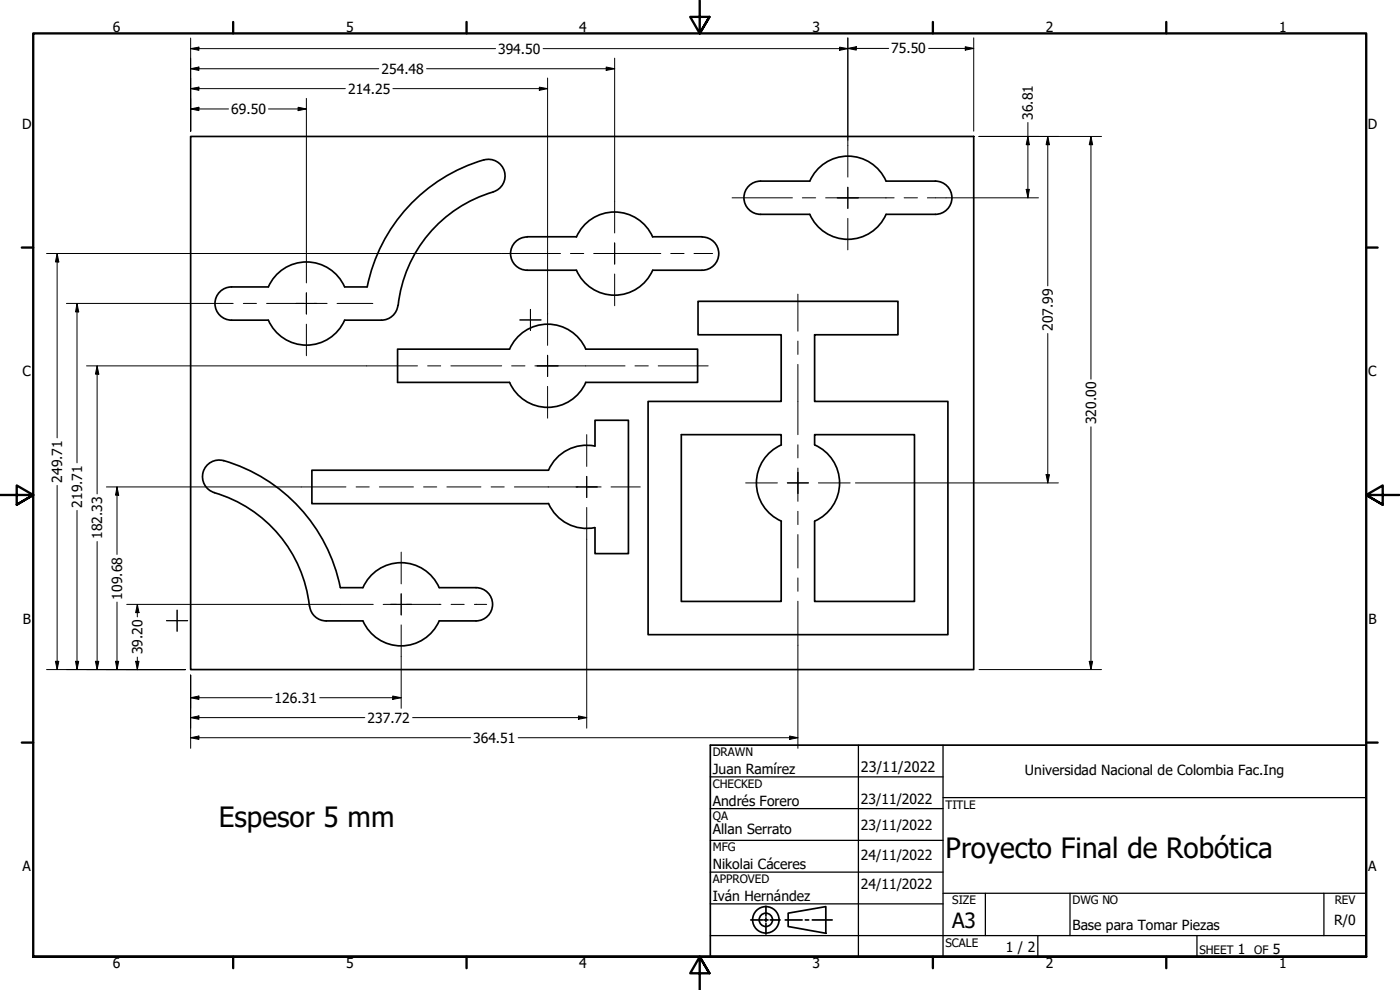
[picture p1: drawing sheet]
<svg xmlns="http://www.w3.org/2000/svg" width="420mm" height="297mm" viewBox="0 0 420 297" stroke-linecap="round" stroke-linejoin="round" font-family="sans-serif">
<!-- layer: Visible (ANSI) -->
<g fill="none" stroke="#000" stroke-width=".51">
<path d="M57.2 40.9h235v160h-235zM145.2 48a5 5 0 0 1 6.2 3.4 5 5 0 0 1-3.4 6.2M145.2 48a50 50 0 0 0-35 38.1M148 57.6a40 40 0 0 0-28.5 34M265.9 54.3a12.5 12.5 0 0 0-11.4-7.5 12.5 12.5 0 0 0-11.5 7.5h-14.8a5 5 0 0 0-4.9 5 5 5 0 0 0 5 5h14.7a12.5 12.5 0 0 0 11.5 7.5 12.5 12.5 0 0 0 11.4-7.5M265.9 54.3h14.8M280.7 54.3a5 5 0 0 1 5 5 5 5 0 0 1-5 5M158.2 71h14.8M158.2 71.1a5 5 0 0 0-5 5 5 5 0 0 0 5 5M173 71.1a12.5 12.5 0 0 1 11.4-7.5 12.5 12.5 0 0 1 11.5 7.5M195.9 71h14.8M210.7 71.1a5 5 0 0 1 5 5 5 5 0 0 1-5 5"/>
<path d="M265.9 64.3h14.8M80.5 86.1h-11a5 5 0 0 0-5 5 5 5 0 0 0 5 5h11M80.5 96.1a12.5 12.5 0 0 0 11.5 7.5 12.5 12.5 0 0 0 11.4-7.5M80.5 86.1a12.5 12.5 0 0 1 11.5-7.5 12.5 12.5 0 0 1 11.4 7.5M103.4 86.1h6.8M119.4 91.6a5 5 0 0 1-4.9 4.5h-11.1M158.2 81.1h14.8M209.5 90.4h60v10h-25v20h40v70h-90v-70h39.9v-20h-24.9zM210.7 81.1h-14.8a12.5 12.5 0 0 1-11.5 7.5 12.5 12.5 0 0 1-11.4-7.5M119.3 104.8h33.6a12.4 12.4 0 0 1 11.5-7.5 12.4 12.4 0 0 1 11.4 7.5h33.6v9.9h-33.6a12.5 12.5 0 0 1-11.4 7.5 12.5 12.5 0 0 1-11.5-7.5h-33.6zM67.1 138.2a50 50 0 0 1 35 38.1M67.1 138.2a5 5 0 0 0-6.1 3.4 5 5 0 0 0 3.4 6.2"/>
<path d="M204.5 130.4h29.9v3.1a12.6 12.6 0 0 0-7.4 11.4 12.6 12.6 0 0 0 7.4 11.5v24.1h-29.9zM244.5 133.5v-3.1h29.9v50.1h-29.9v-24.1M244.5 133.5a12.5 12.5 0 0 1 7.5 11.4 12.5 12.5 0 0 1-7.5 11.5M64.3 147.8a40 40 0 0 1 28.6 34M164.6 151.1h-71v-10h71a12.5 12.5 0 0 1 14-7.3v-7.7h10v40h-10v-7.7M164.6 151.1a12.5 12.5 0 0 0 13.9 7.2M102.2 176.3h6.7M108.9 176.3a12.5 12.5 0 0 1 11.5-7.5 12.5 12.5 0 0 1 11.4 7.5h11a5 5 0 0 1 5 5 5 5 0 0 1-4.9 5h-11.1a12.5 12.5 0 0 1-11.4 7.5 12.5 12.5 0 0 1-11.5-7.5M92.9 181.9a5 5 0 0 0 5 4.4M97.9 186.3h11"/>
</g>
<!-- layer: Border (ANSI) -->
<g fill="none" stroke="#000" stroke-width=".7">
<path d="M70 6.6v3.4M140 6.6v3.4M210 0v10l-2.9-4.9h5.8l-2.9 4.9 2.9-4.9M280 6.6v3.4M350 6.6v3.4M6.5 74.3h3.5M410 74.3h3.4M0 148.5h10l-5-2.8v5.7l5-2.9-5 2.9M420 148.5h-10l5-2.8v5.7l-5-2.9 5 2.9M6.5 222.8h3.5M410 222.8h3.4M10 287.1v-277.1h400v277.1h-400h400"/>
<path d="M70 287.1v3.4M140 287.1v3.4M212.9 292l-2.9-4.9 2.9 4.9h-5.8l2.9-4.9v9.9M280 287.1v3.4M350 287.1v3.4"/>
</g>
<!-- layer: Title (ANSI) -->
<g fill="none" stroke="#000" stroke-width=".51">
<path d="M213.2 223.6h196.8v63.5h-196.8zM225.3 276h3.6M229.2 276h.7v.5M229.9 275.4v.6h.6M229.9 271.9v3M229.9 277v3.3M231.1 276h3M235.6 276h5.1M236.5 274l11.3-2v8l-11.3-2zM241.7 276h1M243.8 276h5.9"/>
<circle cx="229.8" cy="276" r="4"/>
<circle cx="229.8" cy="276" r="2"/>
</g>
<g fill="none" stroke="#000" stroke-width=".38">
<path d="M213.2 233.1h69.8M257.6 223.6v63.5M283 223.6v63.5M283 239.3h127M213.2 242.6h69.8M213.2 252.1h69.8M213.2 261.7h69.8M213.2 271.2h69.8M283 268h127M295.7 268v12.7M321.1 268v12.7M397.3 268v12.7"/>
<path d="M213.2 280.7h196.8M311.5 280.7v6.4M359.2 280.7v6.4"/>
</g>
<!-- layer: Center Mark (ANSI) -->
<g fill="none" stroke="#000" stroke-width=".3">
<path d="M251.3 59.4h6.3M254.4 56.2v6.3zM254.4 43.7v9.4M91.9 75.4v9.5M181.3 76.1h6.3M184.5 72.9v6.3zM184.5 60.4v9.5M254.4 65.5v9.5M88.8 91h6.3M91.9 87.9v6.3zM91.9 97.3v9.4M156 96h6.4"/>
<path d="M159.2 92.8v6.4M164.3 94.1v9.5M184.5 82.2v9.5M161.2 109.8h6.3M164.3 106.6v6.4zM164.3 115.9v9.6M176.1 130.4v9.5M172.9 146.1h6.4M176.1 142.9v6.4zM176.1 152.3v9.5M223.8 144.9h9.5M239.5 141.7v3.2h-3.2h6.3h-3.1v3.2z"/>
<path d="M245.6 144.9h9.5M120.4 165.7v9.5M50 186.2h6.3M53.1 183.1v6.3M117.2 181.3h6.4h-3.2v3.2v-6.3v3.1zM120.4 187.5v9.5"/>
</g>
<!-- layer: Centerline (ANSI) -->
<g fill="none" stroke="#000" stroke-width=".3">
<path d="M219.7 59.4h18.1M240.8 59.4h4M247.8 59.4h20.6M271.3 59.4h4M278.3 59.4h5.6M150.5 76.1h17.7M171.2 76.1h4M178.2 76.1h20.1M201.3 76.1h4M208.3 76.1h5.6M66.3 91h3.7M73 91h4"/>
<path d="M80 91h11.2M94.2 91h4M101.2 91h10.7M239.5 88.3v11.1M110 109.8h15.3M128.3 109.8h4M135.3 109.8h15.3M153.5 109.8h4M160.5 109.8h27.1M190.6 109.8h4M197.5 109.8h15M239.5 102.3v4"/>
<path d="M239.5 109.3v21.1M239.5 133.5v3.9M90.4 146.1h13.4M106.9 146.1h3.9M113.9 146.1h10.2M127.1 146.1h4M134.1 146.1h10.2M147.4 146.1h3.9M154.4 146.1h19M176.4 146.1h4M183.4 146.1h8.8M239.5 140.4v10"/>
<path d="M239.5 153.4v4M239.5 160.4v10M239.5 173.4v4M102.2 181.3h9.8M115 181.3h4M122 181.3h10.3M135.4 181.3h3.9M142.4 181.3h3.6M239.5 180.4v13.2"/>
</g>
<!-- layer: Dimension (ANSI) -->
<g fill="none" stroke="#000" stroke-width=".3">
<path d="M57.2 14.6l2.5-.5v1zM57.2 11.4v28M57.2 14.6h91.5M184.5 17.4v43M252 14.1l2.4 .5-2.4 .5zM254.4 14.5l2.6-.5v1zM254.4 11.4v32.3M266.7 14.5l-103.7 .1M278.7 14.5h13.5M289.7 14l2.5 .5-2.5 .5zM292.2 11.4v28M57.2 32.7l2.5-.5v1z"/>
<path d="M57.2 26.6l2.5-.5v1zM57.2 20.6l2.5-.5v1zM57.2 32.7h11.4M57.2 26.6h46.4M57.2 20.6h56.5M80.6 32.7h11.3M89.5 32.2l2.4 .5-2.4 .5zM91.9 29.5v45.9M117.9 26.6h46.4M128 20.6h56.5M161.9 26.1l2.4 .5-2.4 .5zM164.3 23.4v52.6"/>
<path d="M181.9 20.1l2.6 .5-2.6 .5zM308.5 36.8v22.6M283.9 59.4h27.8M293.8 40.9h36.8M308 56.8h.9l-.4 2.6zM308.5 40.9l.4 2.5h-.9zM314.5 40.9l.5 2.5h-1.1zM314.5 40.9v44.9M327.4 40.9l.5 2.5h-1zM327.4 40.9v72.9M14 76.1h77.9M17.1 76.1l.6 2.5h-1.1z"/>
<path d="M17.1 76.1v55.3M92.1 76.1h58.4M164.3 76.2v17.9M19.9 91h46.4M23.1 91l.5 2.6h-.9zM23.1 91v47.9M26 109.8h84M29.1 109.8l.6 2.5h-1.1zM29.1 109.8v38.4M314.5 100.1v44.8M327.4 128.1v72.8M17.1 145.7v55.2"/>
<path d="M23.1 153.1v47.8M31.9 146.1h58.5M35.1 146.1l.5 2.5h-.9zM35.1 146.1v20.3M256.7 144.9h60.9M313.9 142.4h1.1l-.5 2.5zM29.1 162.5v38.4M176.1 161.8v56.7M16.6 198.4h1.1l-.6 2.5zM22.7 198.4h.9l-.5 2.5zM28.6 198.4h1.1l-.6 2.5zM34.7 198.4h.9l-.5 2.5z"/>
<path d="M35.1 180.6v20.3M38 181.3h64.2M40.7 198.4h1l-.5 2.5zM41.2 181.3l.5 2.5h-1zM41.2 181.3v3.8M41.2 197.2v3.7M120.4 197v15.5M239.5 193.6v30.9M326.9 198.4h1l-.5 2.5zM14 200.9h41.6M57.2 209.3l2.5-.5v1.1zM57.2 215.3l2.5-.5v1z"/>
<path d="M57.2 202.6v21.9M57.2 209.3h24.5M57.2 215.3h52.3M95.9 209.3h24.5M117.9 208.8l2.5 .5-2.5 .6zM123.8 215.3h52.3M173.6 214.8l2.5 .5-2.5 .5zM293.8 200.9h36.8M57.2 221.3l2.5-.5v1.1zM57.2 221.3h84M155.5 221.3h84M237 220.8l2.5 .5-2.5 .6z"/>
</g>
<g fill="#000">
<path d="M57.2 14.6l2.5-.5v1z" fill-rule="evenodd"/>
<path d="M252 14.1l2.4 .5-2.4 .5z" fill-rule="evenodd"/>
<path d="M254.4 14.5l2.6-.5v1z" fill-rule="evenodd"/>
<path d="M289.7 14l2.5 .5-2.5 .5z" fill-rule="evenodd"/>
<path d="M57.2 32.7l2.5-.5v1z" fill-rule="evenodd"/>
<path d="M57.2 26.6l2.5-.5v1z" fill-rule="evenodd"/>
<path d="M57.2 20.6l2.5-.5v1z" fill-rule="evenodd"/>
<path d="M89.5 32.2l2.4 .5-2.4 .5z" fill-rule="evenodd"/>
<path d="M161.9 26.1l2.4 .5-2.4 .5z" fill-rule="evenodd"/>
<path d="M181.9 20.1l2.6 .5-2.6 .5z" fill-rule="evenodd"/>
<path d="M308 56.8h.9l-.4 2.6z" fill-rule="evenodd"/>
<path d="M308.5 40.9l.4 2.5h-.9z" fill-rule="evenodd"/>
<path d="M314.5 40.9l.5 2.5h-1.1z" fill-rule="evenodd"/>
<path d="M327.4 40.9l.5 2.5h-1z" fill-rule="evenodd"/>
<path d="M17.1 76.1l.6 2.5h-1.1z" fill-rule="evenodd"/>
<path d="M23.1 91l.5 2.6h-.9z" fill-rule="evenodd"/>
<path d="M29.1 109.8l.6 2.5h-1.1z" fill-rule="evenodd"/>
<path d="M35.1 146.1l.5 2.5h-.9z" fill-rule="evenodd"/>
<path d="M313.9 142.4h1.1l-.5 2.5z" fill-rule="evenodd"/>
<path d="M16.6 198.4h1.1l-.6 2.5z" fill-rule="evenodd"/>
<path d="M22.7 198.4h.9l-.5 2.5z" fill-rule="evenodd"/>
<path d="M28.6 198.4h1.1l-.6 2.5z" fill-rule="evenodd"/>
<path d="M34.7 198.4h.9l-.5 2.5z" fill-rule="evenodd"/>
<path d="M40.7 198.4h1l-.5 2.5z" fill-rule="evenodd"/>
<path d="M41.2 181.3l.5 2.5h-1z" fill-rule="evenodd"/>
<path d="M326.9 198.4h1l-.5 2.5z" fill-rule="evenodd"/>
<path d="M57.2 209.3l2.5-.5v1.1z" fill-rule="evenodd"/>
<path d="M57.2 215.3l2.5-.5v1z" fill-rule="evenodd"/>
<path d="M117.9 208.8l2.5 .5-2.5 .6z" fill-rule="evenodd"/>
<path d="M173.6 214.8l2.5 .5-2.5 .5z" fill-rule="evenodd"/>
<path d="M57.2 221.3l2.5-.5v1.1z" fill-rule="evenodd"/>
<path d="M237 220.8l2.5 .5-2.5 .6z" fill-rule="evenodd"/>
</g>
<g font-size="8.4">
<text x="65.7" y="248">Espesor 5 mm</text>
<text x="283.8" y="257.3">Proyecto Final de Robótica</text>
</g>
<text font-size="6.3" x="285.8" y="278.6">A3</text>
<text font-size="4.3" x="258.4" y="231.6">23/11/2022</text>
<g font-size="4.2">
<text x="33.8" y="9.6">6</text>
<text x="103.9" y="9.6">5</text>
<text x="173.9" y="9.6">4</text>
<text x="243.8" y="9.6">3</text>
<text x="313.9" y="9.6">2</text>
<text x="383.9" y="9.6">1</text>
<text x="149.5" y="16.1">394.50</text>
<text x="267.5" y="16.1">75.50</text>
<text x="114.5" y="22.1">254.48</text>
<text x="104.5" y="28.1">214.25</text>
<text x="69.4" y="34.2">69.50</text>
<text x="310" y="35.9" transform="rotate(-90 310 35.9)">36.81</text>
<text x="6.7" y="38.7">D</text>
<text x="410.5" y="38.7">D</text>
<text x="316" y="99.3" transform="rotate(-90 316 99.3)">207.99</text>
<text x="6.8" y="113">C</text>
<text x="410.7" y="113">C</text>
<text x="328.9" y="127.3" transform="rotate(-90 328.9 127.3)">320.00</text>
<text x="18.7" y="144.8" transform="rotate(-90 18.7 144.8)">249.71</text>
<text x="24.6" y="152.3" transform="rotate(-90 24.6 152.3)">219.71</text>
<text x="30.7" y="161.7" transform="rotate(-90 30.7 161.7)">182.33</text>
<text x="36.6" y="179.9" transform="rotate(-90 36.6 179.9)">109.68</text>
<text x="6.9" y="187.2">B</text>
<text x="410.7" y="187.2">B</text>
<text x="42.7" y="196.3" transform="rotate(-90 42.7 196.3)">39.20</text>
<text x="82.4" y="210.9">126.31</text>
<text x="110.3" y="216.8">237.72</text>
<text x="142" y="222.9">364.51</text>
<text x="213.9" y="232.3">Juan Ramírez</text>
<text x="307.6" y="232.6">Universidad Nacional de Colombia Fac.Ing</text>
<text x="213.9" y="241.8">Andrés Forero</text>
<text x="258.4" y="241.2">23/11/2022</text>
<text x="213.9" y="250.4">Allan Serrato</text>
<text x="258.4" y="249">23/11/2022</text>
<text x="6.8" y="261.4">A</text>
<text x="213.9" y="260.8">Nikolai Cáceres</text>
<text x="258.4" y="258.1">24/11/2022</text>
<text x="410.7" y="261.4">A</text>
<text x="258.4" y="266.8">24/11/2022</text>
<text x="213.9" y="270.4">Iván Hernández</text>
<text x="321.9" y="279.1">Base para Tomar Piezas</text>
<text x="400.4" y="277.5">R/0</text>
<text x="301.9" y="285.6">1 / 2</text>
<text x="371.5" y="286.2">1</text>
<text x="382" y="286.2">5</text>
<text x="33.8" y="290.5">6</text>
<text x="103.9" y="290.5">5</text>
<text x="173.9" y="290.5">4</text>
<text x="243.8" y="290.5">3</text>
<text x="313.9" y="290.5">2</text>
<text x="383.9" y="290.5">1</text>
</g>
<g font-size="3.5">
<text x="213.9" y="226.9">DRAWN</text>
<text x="213.9" y="236.4">CHECKED</text>
<text x="213.9" y="245.9">QA</text>
<text x="283.8" y="242.6">TITLE</text>
<text x="213.9" y="255.4">MFG</text>
<text x="213.9" y="265">APPROVED</text>
<text x="285.8" y="271.3">SIZE</text>
<text x="321.9" y="271.3">DWG NO</text>
<text x="400.6" y="271.3">REV</text>
<text x="283.8" y="284">SCALE</text>
<text x="360" y="286.2">SHEET</text>
<text x="376.4" y="286.2">OF</text>
</g>
</svg>
